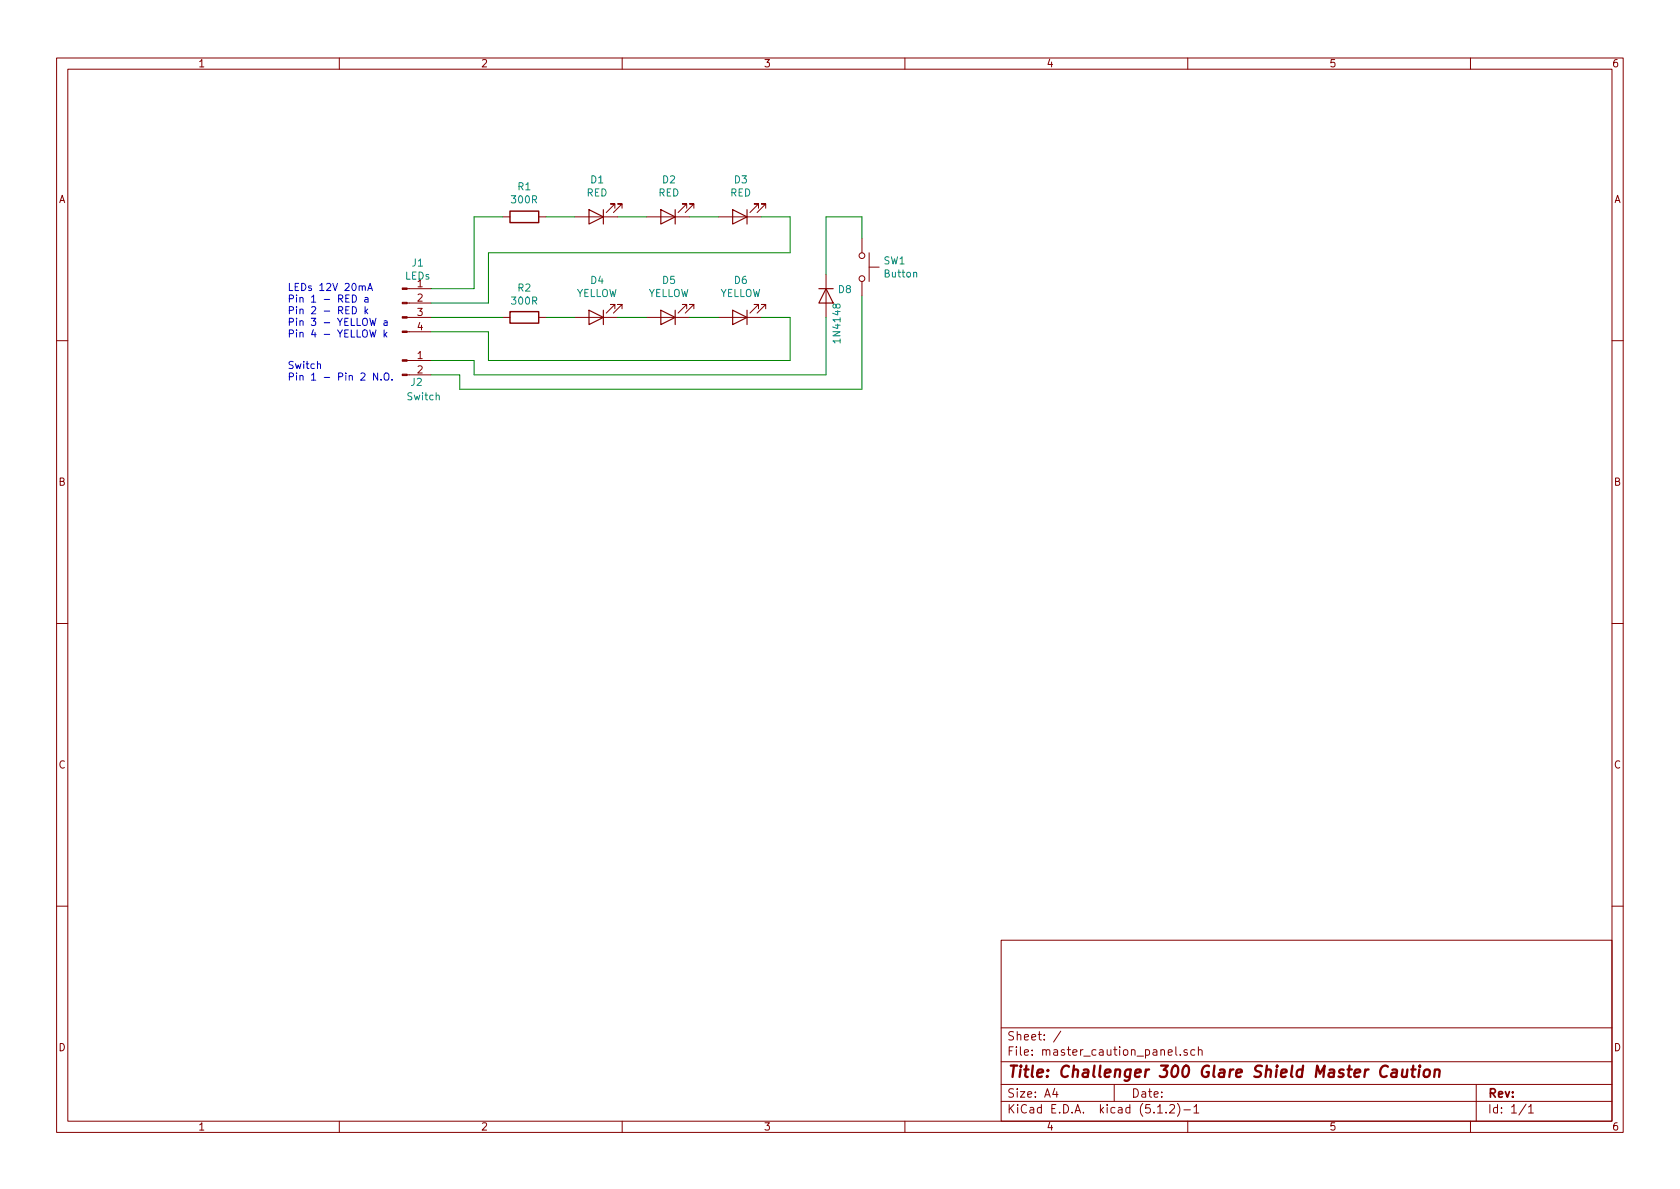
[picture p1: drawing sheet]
<svg xmlns="http://www.w3.org/2000/svg" width="297mm" height="210mm" viewBox="0 0 297 210" stroke-linecap="round" stroke-linejoin="round" font-family="sans-serif">
<g fill="none" stroke="#840000" stroke-width=".18">
<path d="M10 10.3h277v189.9h-277zM12 12.2h273v186.1h-273zM60 10.3v1.9M110 10.3v1.9M160 10.3v1.9M210 10.3v1.9M260 10.3v1.9M88.9 38.3h1.3M95.2 38.3h1.3M101.6 38.3h7.6M108.7 36.8v-.7h-.8h.8l-1.5 1.5M110 36.8v-.7h-.8h.8l-1.5 1.5"/>
<path d="M114.3 38.3h7.6M121.4 36.8v-.7h-.8h.8l-1.5 1.5M122.7 36.8v-.7h-.8h.8l-1.5 1.5M127 38.3h7.6M134.1 36.8v-.7h-.8h.8l-1.5 1.5M135.4 36.8v-.7h-.8h.8l-1.5 1.5M72 56.1h4.2M72 58.7h4.2M72 53.6h4.2M72 51h4.2M88.9 56.1h1.3M95.2 56.1h1.3"/>
<path d="M101.6 56.1h7.6M108.7 54.6v-.8h-.8h.8l-1.5 1.6M110 54.6v-.8h-.8h.8l-1.5 1.6M114.3 56.1h7.6M121.4 54.6v-.8h-.8h.8l-1.5 1.6M122.7 54.6v-.8h-.8h.8l-1.5 1.6M127 56.1h7.6M134.1 54.6v-.8h-.8h.8l-1.5 1.6M135.4 54.6v-.8h-.8h.8l-1.5 1.6M146 48.5v7.6M152.4 42.2v2.5M152.4 49.8v2.5"/>
<path d="M153.7 47.2h1.7M153.7 44.7v5.1M10 60.2h2M72 66.3h4.2M72 63.7h4.2M285 60.2h2M10 110.3h2M285 110.3h2M10 160.2h2M177 166.3h108v32h-108zM285 160.2h2M60 198.3v1.9"/>
<path d="M110 198.3v1.9M160 198.3v1.9M177 194.8h108M177 191.8h108M177 187.8h108M177 181.8h108M186.5 192.5l-.4 1h1M186.8 193v1M187.6 182.3l-1.3 2M197 191.8v3M204.7 196.8h.8M206.2 196.7v.1"/>
<path d="M206.8 195.5l.2-.2h.4l.2 .2 .1 .3-.1 .2-.8 .8h.9M207.9 185.1v1.3l.2 .2M208.2 195.1a1.71 1.71 0 0 1 0 2.3M208.7 186.5v.1M209.3 196.3h1.2M209.9 185.7a.37 .37 0 0 0-.6 .1l.1 .2 .5 .2 .1 .1-.2 .3-.5-.1M210 198.3v1.9M211.1 195.8l.4-.5v1.5M211.1 196.8h.9M211.3 185.7l-.5-.1-.3 .3 .2 .6h.6M211.9 185.7h.1a.37 .37 0 0 1 .5 .1v.8M211.9 185.1v1.5"/>
<path d="M260 198.3v1.9M261 191.8v6.5M269.8 195.2l-1.2 2M270.3 195.8l.4-.5v1.5M270.3 196.8h.8"/>
<circle cx="152.4" cy="45.2" r=".51"/>
<circle cx="152.4" cy="49.3" r=".51"/>
</g>
<path d="M245.4 188.6a.88 .88 0 0 0-1 0 .88 .88 0 0 0-.4 1 .7 .7 0 0 0 .3 .8 .7 .7 0 0 0 .9-.1M246.2 189.2h.7l.1 .2-.1 1M247 189.6l-.7 .1a.4 .4 0 0 0-.3 .3 .4 .4 0 0 0 .2 .4l.7-.1M248 189.1l-.1 1.2a.59 .59 0 0 0 .8 0M248.8 189.1l-.1 1.3M249.5 189.1h.8M249.9 188.4l-.2 1.8 .1 .1 .3 .1M251 189.1l-.2 1.3M251.1 188.4l-.2 .1 .1 .1 .1-.2-.1 .2M252 189.2a.54 .54 0 0 1 .8 .3v.6a.56 .56 0 0 1-.6 .4 .56 .56 0 0 1-.5-.4l.1-.6zM253.7 189.3a.52 .52 0 0 1 .9 .1l-.2 1M253.7 189.1l-.1 1.3" fill="none" stroke="#840000" stroke-width=".41"/>
<g fill="none" stroke="#840000" stroke-width=".2">
<path d="M104.1 37.1l2.6 1.2-2.6 1.3zM106.7 37.1v2.5M116.8 37.1l2.6 1.2-2.6 1.3zM119.4 37.1v2.5M129.5 37.1l2.6 1.2-2.6 1.3zM132.1 37.1v2.5M104.1 54.9l2.6 1.2-2.6 1.3zM106.7 54.9v2.5M116.8 54.9l2.6 1.2-2.6 1.3zM119.4 54.9v2.5M129.5 54.9l2.6 1.2-2.6 1.3zM132.1 54.9v2.5"/>
<path d="M144.8 51h2.5M146 51l1.3 2.6h-2.5z"/>
</g>
<path d="M90.2 37.3h5v2.1h-5zM90.2 55.1h5v2h-5z" fill="none" stroke="#840000" stroke-width=".25"/>
<g fill="#840000" stroke="#840000" stroke-width=".18">
<path d="M71.1 66.2h.9v.2h-.9z"/>
<path d="M71.1 63.6h.9v.3h-.9z"/>
<path d="M71.1 58.5h.9v.3h-.9z"/>
<path d="M71.1 56h.9v.3h-.9z"/>
<path d="M71.1 53.5h.9v.2h-.9z"/>
<path d="M71.1 50.9h.9v.3h-.9z"/>
</g>
<g fill="none" stroke="#008400" stroke-width=".18">
<path d="M88.9 38.3h-5.1v12.7h-7.6M96.5 38.3h5.1M109.2 38.3h5.1M121.9 38.3h5.1M134.6 38.3h5.1v6.4h-53.3v8.9h-10.2M76.2 56.1h12.7M96.5 56.1h5.1M109.2 56.1h5.1M121.9 56.1h5.1M134.6 56.1h5.1v7.6h-53.3v-5h-10.2M146 56.1v10.2h-62.2v-2.6h-7.6M152.4 42.2v-3.9h-6.4v10.2"/>
<path d="M152.4 52.3v16.5h-71.1v-2.5h-5.1"/>
</g>
<g fill="none" stroke="#0000c2" stroke-width=".18">
<path d="M62.3 52.2a.64 .64 0 0 1 .7 .6 .64 .64 0 0 1-.7 .6zM62.3 54.2a.64 .64 0 0 1 .7 .7 .64 .64 0 0 1-.7 .6zM64.1 50.7l.1-.2 .3 .1 .1 .8M64.5 52.6h.5l.1 .8M64.5 54.2v1.3M64.6 55l.4 .5M65 51.4l.4-1.3 .5 1.3M65 54.7l-.5 .4M65.1 52.9l-.5 .1-.1 .1 .1 .3h.5M65.1 51h.6M65.4 56.3l.3 1.3 .2-1 .3 1 .3-1.3M65.4 58.3l.3 1.3 .2-.9 .3 .9 .3-1.3"/>
<path d="M67.9 56.8h.5l.1 .8M67.9 58.3v1.3M68 59.1l.4 .5M68.4 58.8l-.5 .5M68.5 57l-.5 .1-.1 .1v.3h.6M56.1 64.5l.2-.2 .3 .1 .1 .8M66.8 66v1.2l-.8-1.2v1.2M67.4 67.1v.1M68 66.1a.45 .45 0 0 1 .7 0 .88 .88 0 0 1-.2 1.1h-.4a1.07 1.07 0 0 1-.1-1.1zM69.3 67.1v.1"/>
</g>
<text font-size="2.8" fill="#840000" x="178" y="190.5">Title: Challenger 300 Glare Shield Master Caution</text>
<g font-size="2.1" fill="#840000">
<text x="178" y="184">Sheet: /</text>
<text x="178" y="186.7">File: master_caution_panel.sch</text>
<text x="178" y="196.9">KiCad E.D.A. kicad (5.1.2)-1</text>
<text x="178" y="194.1">Size: A4</text>
<text x="200" y="194.1">Date:</text>
<text x="263" y="194.1">Rev:</text>
<text x="263" y="196.9">Id: 1/1</text>
</g>
<g font-size="1.8" fill="#840000">
<text x="35" y="11.9">1</text>
<text x="85" y="11.9">2</text>
<text x="135" y="11.9">3</text>
<text x="185" y="11.9">4</text>
<text x="235" y="11.9">5</text>
<text x="285" y="11.9">6</text>
<text x="10.4" y="35.9">A</text>
<text x="285.4" y="35.9">A</text>
<text x="73.8" y="50.8">1</text>
<text x="73.8" y="53.3">2</text>
<text x="73.8" y="55.9">3</text>
<text x="73.8" y="58.4">4</text>
<text x="73.8" y="63.5">1</text>
<text x="73.8" y="66">2</text>
<text x="10.4" y="85.9">B</text>
<text x="285.4" y="85.9">B</text>
<text x="10.4" y="135.9">C</text>
<text x="285.4" y="135.9">C</text>
<text x="10.4" y="185.9">D</text>
<text x="285.4" y="185.9">D</text>
<text x="35" y="199.9">1</text>
<text x="85" y="199.9">2</text>
<text x="135" y="199.9">3</text>
<text x="185" y="199.9">4</text>
<text x="235" y="199.9">5</text>
<text x="285" y="199.9">6</text>
</g>
<g font-size="1.8" fill="#008484">
<text x="90.6" y="36">300R</text>
<text x="91.6" y="33.6">R1</text>
<text x="103.7" y="34.7">RED</text>
<text x="104.5" y="32.4">D1</text>
<text x="116.4" y="34.7">RED</text>
<text x="117.2" y="32.4">D2</text>
<text x="129.1" y="34.7">RED</text>
<text x="129.9" y="32.4">D3</text>
<text x="72.9" y="47.1">J1</text>
<text x="156.3" y="46.8">SW1</text>
<text x="71.6" y="49.4">LEDs</text>
<text x="90.6" y="53.9">300R</text>
<text x="91.6" y="51.6">R2</text>
<text x="101.8" y="52.5">YELLOW</text>
<text x="104.5" y="50.2">D4</text>
<text x="114.5" y="52.5">YELLOW</text>
<text x="117.2" y="50.2">D5</text>
<text x="127.2" y="52.5">YELLOW</text>
<text x="129.9" y="50.2">D6</text>
<text x="148.3" y="51.8">D8</text>
<text x="156.5" y="49.1">Button</text>
<text x="148.6" y="60.3" transform="rotate(-90 148.6 60.3)">1N4148</text>
<text x="72.1" y="70.8">Switch</text>
<text x="72.7" y="68.2">J2</text>
</g>
<g font-size="1.8" fill="#0000c2">
<text x="50.8" y="51.5">LEDs 12V 20mA</text>
<text x="50.8" y="53.5">Pin 1 - RED a</text>
<text x="50.8" y="55.6">Pin 2 - RED k</text>
<text x="50.8" y="57.6">Pin 3 - YELLOW a</text>
<text x="50.8" y="59.7">Pin 4 - YELLOW k</text>
<text x="50.8" y="65.2">Switch</text>
<text x="50.8" y="67.3">Pin 1 - Pin 2 N.O.</text>
</g>
</svg>
